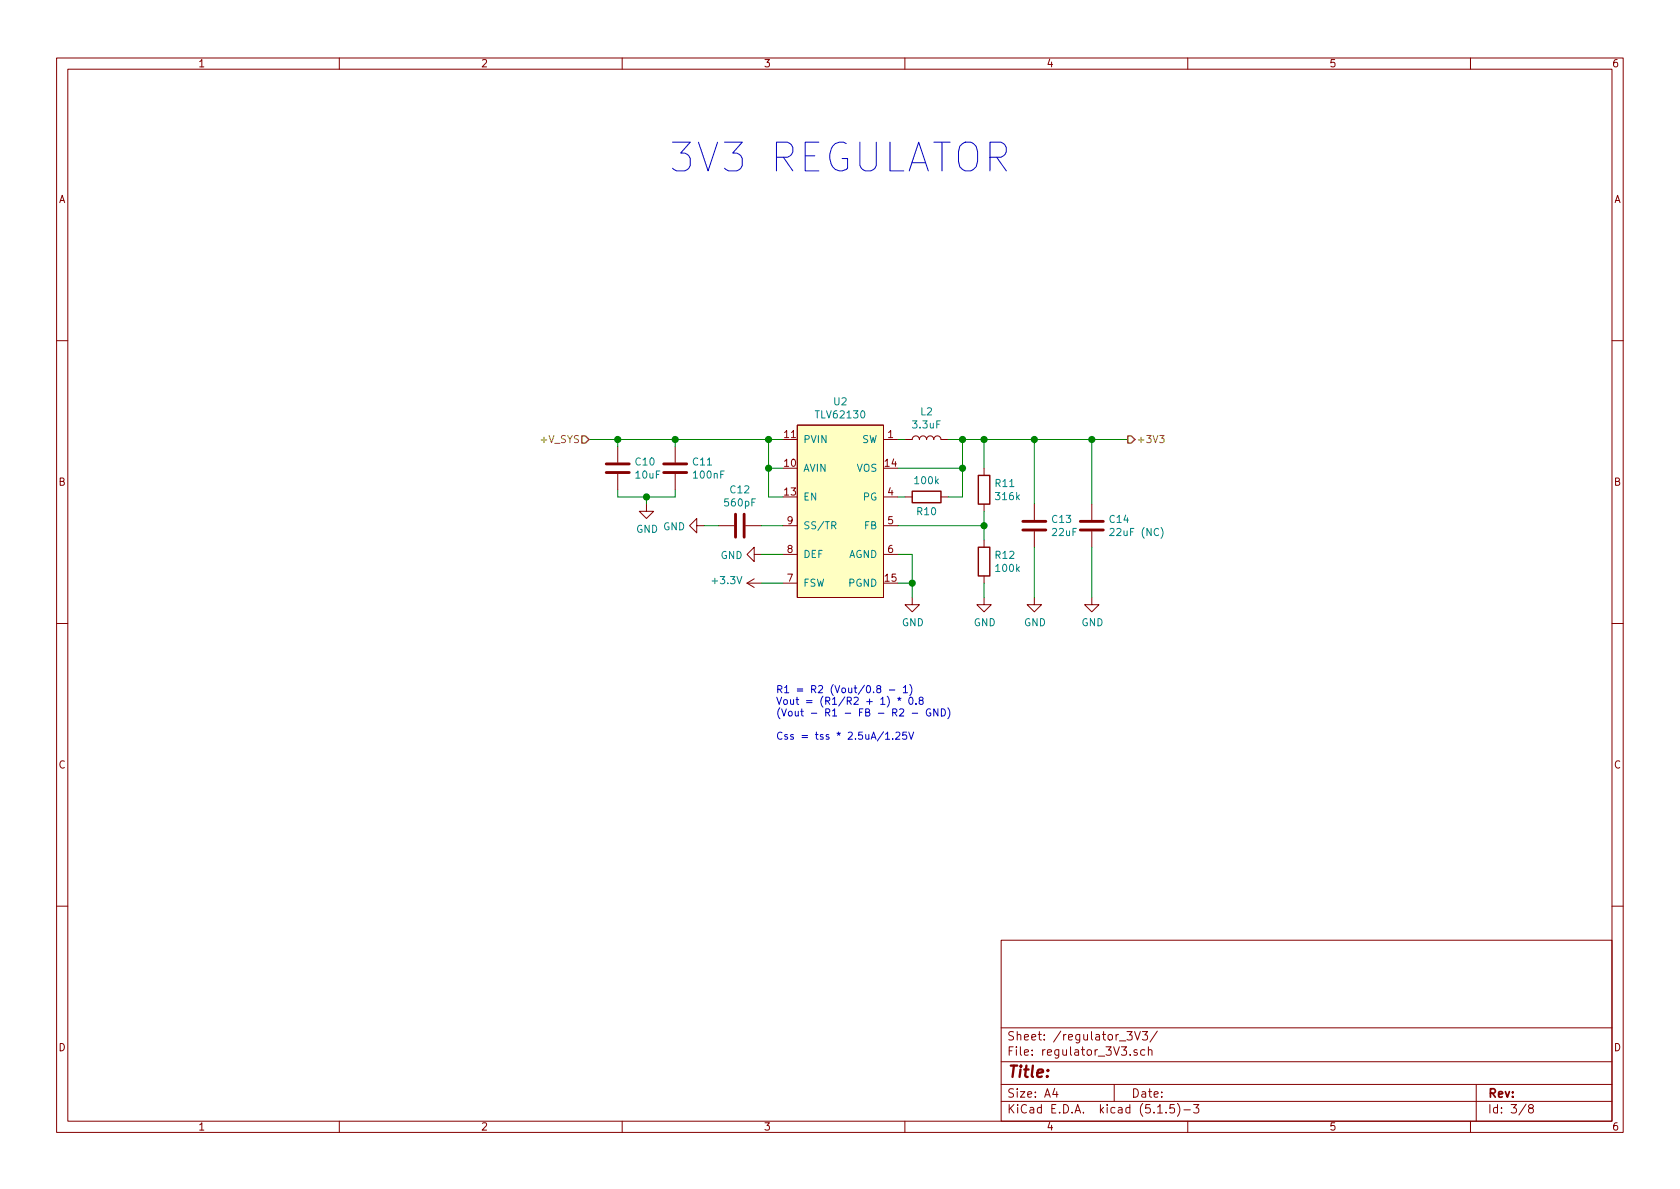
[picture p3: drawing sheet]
EESchema Schematic File Version 4
EELAYER 30 0
EELAYER END
$Descr A4 11693 8268
encoding utf-8
Sheet 3 8
Title ""
Date ""
Rev ""
Comp ""
Comment1 ""
Comment2 ""
Comment3 ""
Comment4 ""
$EndDescr
Wire Wire Line
	7200 3050 7600 3050
Wire Wire Line
	7600 3050 7850 3050
Connection ~ 7600 3050
Wire Wire Line
	7600 3500 7600 3050
Wire Wire Line
	7600 4150 7600 3800
$Comp
L power:GND #PWR?
U 1 1
P 7600 4150
AR Path="/5E62A7D0/5F67CFF0" Ref="#PWR?"  Part="1" 
AR Path="/5E62A7D0/5F506F42/5F67CFF0" Ref="#PWR033"  Part="1" 
AR Path="/5F506F42/5F67CFF0" Ref="#PWR033"  Part="1" 
F 0 "#PWR033" H 7600 3900 50  0001 C CNN
F 1 "GND" H 7605 3977 50  0000 C CNN
F 2 "" H 7600 4150 50  0001 C CNN
F 3 "" H 7600 4150 50  0001 C CNN
	1    7600 4150
	1    0    0    -1  
$EndComp
$Comp
L Device:C C?
U 1 1
P 7600 3650
AR Path="/5E62A7D0/5F67CFF6" Ref="C?"  Part="1" 
AR Path="/5E62A7D0/5F506F42/5F67CFF6" Ref="C14"  Part="1" 
AR Path="/5F506F42/5F67CFF6" Ref="C14"  Part="1" 
F 0 "C14" H 7715 3696 50  0000 L CNN
F 1 "22uF (NC)" H 7715 3605 50  0000 L CNN
F 2 "Capacitor_SMD:C_0805_2012Metric_Pad1.15x1.40mm_HandSolder" H 7638 3500 50  0001 C CNN
F 3 "~" H 7600 3650 50  0001 C CNN
	1    7600 3650
	1    0    0    -1  
$EndComp
Text Notes 5400 5150 0    50   ~ 0
R1 = R2 (Vout/0.8 - 1)\nVout = (R1/R2 + 1) * 0.8\n(Vout - R1 - FB - R2 - GND)\n\nCss = tss * 2.5uA/1.25V
Wire Wire Line
	7200 4150 7200 3800
Wire Wire Line
	6850 4150 6850 4050
Wire Wire Line
	4700 3450 4700 3400
Wire Wire Line
	4500 3450 4700 3450
Wire Wire Line
	4500 3450 4500 3500
Connection ~ 4500 3450
Wire Wire Line
	4300 3450 4500 3450
Wire Wire Line
	4300 3400 4300 3450
Wire Wire Line
	5300 3650 5450 3650
Wire Wire Line
	4900 3650 5000 3650
$Comp
L power:GND #PWR?
U 1 1
P 4900 3650
AR Path="/5E62A7D0/5F67D007" Ref="#PWR?"  Part="1" 
AR Path="/5E62A7D0/5F506F42/5F67D007" Ref="#PWR026"  Part="1" 
AR Path="/5F506F42/5F67D007" Ref="#PWR026"  Part="1" 
F 0 "#PWR026" H 4900 3400 50  0001 C CNN
F 1 "GND" V 4905 3522 50  0000 R CNN
F 2 "" H 4900 3650 50  0001 C CNN
F 3 "" H 4900 3650 50  0001 C CNN
	1    4900 3650
	0    1    1    0   
$EndComp
$Comp
L power:GND #PWR?
U 1 1
P 4500 3500
AR Path="/5E62A7D0/5F67D00D" Ref="#PWR?"  Part="1" 
AR Path="/5E62A7D0/5F506F42/5F67D00D" Ref="#PWR025"  Part="1" 
AR Path="/5F506F42/5F67D00D" Ref="#PWR025"  Part="1" 
F 0 "#PWR025" H 4500 3250 50  0001 C CNN
F 1 "GND" H 4505 3327 50  0000 C CNN
F 2 "" H 4500 3500 50  0001 C CNN
F 3 "" H 4500 3500 50  0001 C CNN
	1    4500 3500
	1    0    0    -1  
$EndComp
$Comp
L power:GND #PWR?
U 1 1
P 7200 4150
AR Path="/5E62A7D0/5F67D013" Ref="#PWR?"  Part="1" 
AR Path="/5E62A7D0/5F506F42/5F67D013" Ref="#PWR032"  Part="1" 
AR Path="/5F506F42/5F67D013" Ref="#PWR032"  Part="1" 
F 0 "#PWR032" H 7200 3900 50  0001 C CNN
F 1 "GND" H 7205 3977 50  0000 C CNN
F 2 "" H 7200 4150 50  0001 C CNN
F 3 "" H 7200 4150 50  0001 C CNN
	1    7200 4150
	1    0    0    -1  
$EndComp
$Comp
L power:GND #PWR?
U 1 1
P 6850 4150
AR Path="/5E62A7D0/5F67D019" Ref="#PWR?"  Part="1" 
AR Path="/5E62A7D0/5F506F42/5F67D019" Ref="#PWR031"  Part="1" 
AR Path="/5F506F42/5F67D019" Ref="#PWR031"  Part="1" 
F 0 "#PWR031" H 6850 3900 50  0001 C CNN
F 1 "GND" H 6855 3977 50  0000 C CNN
F 2 "" H 6850 4150 50  0001 C CNN
F 3 "" H 6850 4150 50  0001 C CNN
	1    6850 4150
	1    0    0    -1  
$EndComp
Wire Wire Line
	7200 3500 7200 3050
Connection ~ 7200 3050
Wire Wire Line
	6850 3050 7200 3050
Wire Wire Line
	6850 3250 6850 3050
Wire Wire Line
	6850 3750 6850 3650
Wire Wire Line
	6850 3650 6850 3550
Connection ~ 6850 3650
Wire Wire Line
	6250 3650 6850 3650
Wire Wire Line
	6600 3450 6700 3450
Wire Wire Line
	6250 3450 6300 3450
Connection ~ 6850 3050
Wire Wire Line
	6700 3050 6850 3050
Wire Wire Line
	6700 3450 6700 3250
Wire Wire Line
	6700 3250 6700 3050
Connection ~ 6700 3250
Wire Wire Line
	6250 3250 6700 3250
Connection ~ 6700 3050
Wire Wire Line
	6600 3050 6700 3050
Wire Wire Line
	6250 3050 6300 3050
Wire Wire Line
	4300 3100 4300 3050
Wire Wire Line
	4300 3050 4700 3050
Connection ~ 4700 3050
Wire Wire Line
	4700 3100 4700 3050
Wire Wire Line
	5450 3450 5350 3450
$Comp
L Device:C C?
U 1 1
P 4300 3250
AR Path="/5E62A7D0/5F67D037" Ref="C?"  Part="1" 
AR Path="/5E62A7D0/5F506F42/5F67D037" Ref="C10"  Part="1" 
AR Path="/5F506F42/5F67D037" Ref="C10"  Part="1" 
F 0 "C10" H 4415 3296 50  0000 L CNN
F 1 "10uF" H 4415 3205 50  0000 L CNN
F 2 "Capacitor_SMD:C_0805_2012Metric_Pad1.15x1.40mm_HandSolder" H 4338 3100 50  0001 C CNN
F 3 "~" H 4300 3250 50  0001 C CNN
	1    4300 3250
	1    0    0    -1  
$EndComp
$Comp
L Device:C C?
U 1 1
P 4700 3250
AR Path="/5E62A7D0/5F67D03D" Ref="C?"  Part="1" 
AR Path="/5E62A7D0/5F506F42/5F67D03D" Ref="C11"  Part="1" 
AR Path="/5F506F42/5F67D03D" Ref="C11"  Part="1" 
F 0 "C11" H 4815 3296 50  0000 L CNN
F 1 "100nF" H 4815 3205 50  0000 L CNN
F 2 "Capacitor_SMD:C_0603_1608Metric_Pad1.05x0.95mm_HandSolder" H 4738 3100 50  0001 C CNN
F 3 "~" H 4700 3250 50  0001 C CNN
	1    4700 3250
	1    0    0    -1  
$EndComp
$Comp
L Device:C C?
U 1 1
P 5150 3650
AR Path="/5E62A7D0/5F67D043" Ref="C?"  Part="1" 
AR Path="/5E62A7D0/5F506F42/5F67D043" Ref="C12"  Part="1" 
AR Path="/5F506F42/5F67D043" Ref="C12"  Part="1" 
F 0 "C12" V 4898 3650 50  0000 C CNN
F 1 "560pF" V 4989 3650 50  0000 C CNN
F 2 "Capacitor_SMD:C_0603_1608Metric_Pad1.05x0.95mm_HandSolder" H 5188 3500 50  0001 C CNN
F 3 "~" H 5150 3650 50  0001 C CNN
	1    5150 3650
	0    1    1    0   
$EndComp
$Comp
L Device:R R?
U 1 1
P 6450 3450
AR Path="/5E62A7D0/5F67D049" Ref="R?"  Part="1" 
AR Path="/5E62A7D0/5F506F42/5F67D049" Ref="R10"  Part="1" 
AR Path="/5F506F42/5F67D049" Ref="R10"  Part="1" 
F 0 "R10" V 6550 3450 50  0000 C CNN
F 1 "100k" V 6334 3450 50  0000 C CNN
F 2 "Resistor_SMD:R_0603_1608Metric_Pad1.05x0.95mm_HandSolder" V 6380 3450 50  0001 C CNN
F 3 "~" H 6450 3450 50  0001 C CNN
	1    6450 3450
	0    1    1    0   
$EndComp
$Comp
L Device:R R?
U 1 1
P 6850 3900
AR Path="/5E62A7D0/5F67D04F" Ref="R?"  Part="1" 
AR Path="/5E62A7D0/5F506F42/5F67D04F" Ref="R12"  Part="1" 
AR Path="/5F506F42/5F67D04F" Ref="R12"  Part="1" 
F 0 "R12" H 6920 3946 50  0000 L CNN
F 1 "100k" H 6920 3855 50  0000 L CNN
F 2 "Resistor_SMD:R_0603_1608Metric_Pad1.05x0.95mm_HandSolder" V 6780 3900 50  0001 C CNN
F 3 "~" H 6850 3900 50  0001 C CNN
	1    6850 3900
	1    0    0    -1  
$EndComp
$Comp
L Device:R R?
U 1 1
P 6850 3400
AR Path="/5E62A7D0/5F67D055" Ref="R?"  Part="1" 
AR Path="/5E62A7D0/5F506F42/5F67D055" Ref="R11"  Part="1" 
AR Path="/5F506F42/5F67D055" Ref="R11"  Part="1" 
F 0 "R11" H 6920 3446 50  0000 L CNN
F 1 "316k" H 6920 3355 50  0000 L CNN
F 2 "Resistor_SMD:R_0603_1608Metric_Pad1.05x0.95mm_HandSolder" V 6780 3400 50  0001 C CNN
F 3 "~" H 6850 3400 50  0001 C CNN
	1    6850 3400
	1    0    0    -1  
$EndComp
$Comp
L Device:C C?
U 1 1
P 7200 3650
AR Path="/5E62A7D0/5F67D05B" Ref="C?"  Part="1" 
AR Path="/5E62A7D0/5F506F42/5F67D05B" Ref="C13"  Part="1" 
AR Path="/5F506F42/5F67D05B" Ref="C13"  Part="1" 
F 0 "C13" H 7315 3696 50  0000 L CNN
F 1 "22uF" H 7315 3605 50  0000 L CNN
F 2 "Capacitor_SMD:C_0805_2012Metric_Pad1.15x1.40mm_HandSolder" H 7238 3500 50  0001 C CNN
F 3 "~" H 7200 3650 50  0001 C CNN
	1    7200 3650
	1    0    0    -1  
$EndComp
$Comp
L Device:L L?
U 1 1
P 6450 3050
AR Path="/5E62A7D0/5F67D061" Ref="L?"  Part="1" 
AR Path="/5E62A7D0/5F506F42/5F67D061" Ref="L2"  Part="1" 
AR Path="/5F506F42/5F67D061" Ref="L2"  Part="1" 
F 0 "L2" V 6640 3050 50  0000 C CNN
F 1 "3.3uF" V 6549 3050 50  0000 C CNN
F 2 "my_library:L_7.8x6.7_H4" H 6450 3050 50  0001 C CNN
F 3 "~" H 6450 3050 50  0001 C CNN
	1    6450 3050
	0    -1   -1   0   
$EndComp
Wire Wire Line
	5350 3050 5450 3050
Connection ~ 5350 3050
Wire Wire Line
	5350 3450 5350 3250
Wire Wire Line
	5350 3250 5350 3050
Connection ~ 5350 3250
Wire Wire Line
	5450 3250 5350 3250
Wire Wire Line
	5300 4050 5450 4050
Wire Wire Line
	5300 3850 5450 3850
$Comp
L power:GND #PWR?
U 1 1
P 5300 3850
AR Path="/5E62A7D0/5F67D07F" Ref="#PWR?"  Part="1" 
AR Path="/5E62A7D0/5F506F42/5F67D07F" Ref="#PWR028"  Part="1" 
AR Path="/5F506F42/5F67D07F" Ref="#PWR028"  Part="1" 
F 0 "#PWR028" H 5300 3600 50  0001 C CNN
F 1 "GND" V 5305 3722 50  0000 R CNN
F 2 "" H 5300 3850 50  0001 C CNN
F 3 "" H 5300 3850 50  0001 C CNN
	1    5300 3850
	0    1    1    0   
$EndComp
$Comp
L power:+3.3V #PWR?
U 1 1
P 5300 4050
AR Path="/5E62A7D0/5F67D085" Ref="#PWR?"  Part="1" 
AR Path="/5E62A7D0/5F506F42/5F67D085" Ref="#PWR029"  Part="1" 
AR Path="/5F506F42/5F67D085" Ref="#PWR029"  Part="1" 
F 0 "#PWR029" H 5300 3900 50  0001 C CNN
F 1 "+3.3V" V 5315 4178 50  0000 L CNN
F 2 "" H 5300 4050 50  0001 C CNN
F 3 "" H 5300 4050 50  0001 C CNN
	1    5300 4050
	0    -1   -1   0   
$EndComp
Wire Wire Line
	6250 3850 6350 3850
Wire Wire Line
	6350 3850 6350 4050
Wire Wire Line
	6350 4050 6350 4150
Connection ~ 6350 4050
Wire Wire Line
	6250 4050 6350 4050
$Comp
L power:GND #PWR?
U 1 1
P 6350 4150
AR Path="/5E62A7D0/5F67D090" Ref="#PWR?"  Part="1" 
AR Path="/5E62A7D0/5F506F42/5F67D090" Ref="#PWR030"  Part="1" 
AR Path="/5F506F42/5F67D090" Ref="#PWR030"  Part="1" 
F 0 "#PWR030" H 6350 3900 50  0001 C CNN
F 1 "GND" H 6355 3977 50  0000 C CNN
F 2 "" H 6350 4150 50  0001 C CNN
F 3 "" H 6350 4150 50  0001 C CNN
	1    6350 4150
	1    0    0    -1  
$EndComp
$Comp
L my_library:TLV62130 U?
U 1 1
P 5850 3550
AR Path="/5E62A7D0/5F67D096" Ref="U?"  Part="1" 
AR Path="/5E62A7D0/5F506F42/5F67D096" Ref="U2"  Part="1" 
AR Path="/5F506F42/5F67D096" Ref="U2"  Part="1" 
F 0 "U2" H 5850 4315 50  0000 C CNN
F 1 "TLV62130" H 5850 4224 50  0000 C CNN
F 2 "Package_DFN_QFN:VQFN-16-1EP_3x3mm_P0.5mm_EP1.68x1.68mm_ThermalVias" H 5850 2800 50  0001 C CNN
F 3 "http://www.ti.com/lit/ds/symlink/tlv62130.pdf" H 5850 3550 50  0001 C CNN
	1    5850 3550
	1    0    0    -1  
$EndComp
Text HLabel 4100 3050 0    50   Input ~ 0
+V_SYS
Wire Wire Line
	4700 3050 5350 3050
Text HLabel 7850 3050 2    50   Output ~ 0
+3V3
Wire Wire Line
	4100 3050 4300 3050
Connection ~ 4300 3050
Text Notes 4650 1200 0    200  ~ 0
3V3 REGULATOR
$EndSCHEMATC
